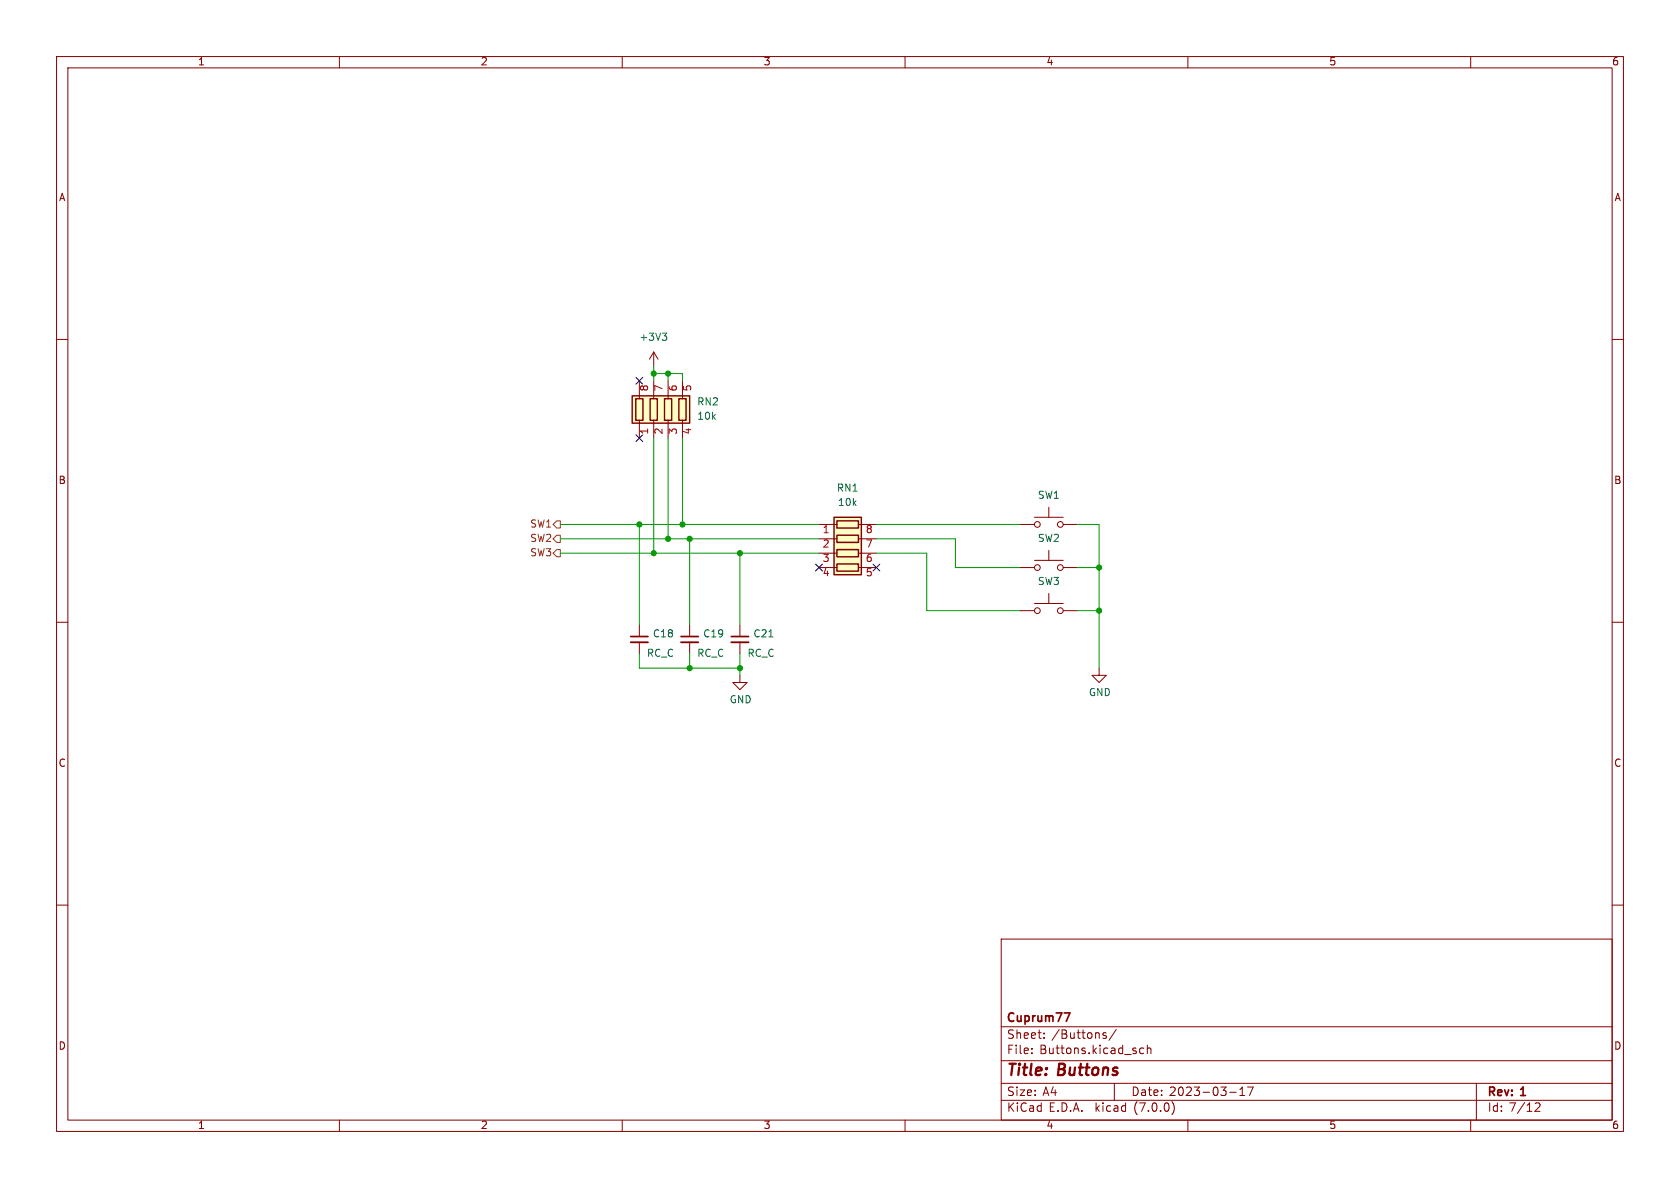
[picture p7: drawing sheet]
(kicad_sch (version 20230121) (generator eeschema)

 (paper "A4")

 (title_block
  (title "Buttons")
  (date "2023-03-17")
  (rev "1")
  (company "Cuprum77"))

 (lib_symbols
  (symbol "Device:C_Small" (pin_numbers hide) (pin_names (offset 0.254) hide) (in_bom yes) (on_board yes)
   (property "Reference" "C" (at 0.254 1.778 0) (effects (font (size 1.27 1.27)) (justify left)))
   (property "Value" "C_Small" (at 0.254 -2.032 0) (effects (font (size 1.27 1.27)) (justify left)))
   (property "Footprint" "" (at 0 0 0) (effects (font (size 1.27 1.27)) hide))
   (property "Datasheet" "~" (at 0 0 0) (effects (font (size 1.27 1.27)) hide))
   (symbol "C_Small_0_1"
    (polyline (pts (xy -1.524 -0.508) (xy 1.524 -0.508)) (stroke (width 0.3302) (type default)) (fill (type none)))
    (polyline (pts (xy -1.524 0.508) (xy 1.524 0.508)) (stroke (width 0.3048) (type default)) (fill (type none))))
   (symbol "C_Small_1_1"
    (pin passive line (at 0 2.54 270) (length 2.032) (name "~" (effects (font (size 1.27 1.27)))) (number "1" (effects (font (size 1.27 1.27)))))
    (pin passive line (at 0 -2.54 90) (length 2.032) (name "~" (effects (font (size 1.27 1.27)))) (number "2" (effects (font (size 1.27 1.27)))))))
  (symbol "Device:R_Pack04" (pin_names (offset 0) hide) (in_bom yes) (on_board yes)
   (property "Reference" "RN" (at -7.62 0 90) (effects (font (size 1.27 1.27))))
   (property "Value" "R_Pack04" (at 5.08 0 90) (effects (font (size 1.27 1.27))))
   (property "Footprint" "" (at 6.985 0 90) (effects (font (size 1.27 1.27)) hide))
   (property "Datasheet" "~" (at 0 0 0) (effects (font (size 1.27 1.27)) hide))
   (symbol "R_Pack04_0_1"
    (rectangle (start -6.35 -2.413) (end 3.81 2.413) (stroke (width 0.254) (type default)) (fill (type background)))
    (rectangle (start -5.715 1.905) (end -4.445 -1.905) (stroke (width 0.254) (type default)) (fill (type none)))
    (rectangle (start -3.175 1.905) (end -1.905 -1.905) (stroke (width 0.254) (type default)) (fill (type none)))
    (rectangle (start -0.635 1.905) (end 0.635 -1.905) (stroke (width 0.254) (type default)) (fill (type none)))
    (polyline (pts (xy -5.08 -2.54) (xy -5.08 -1.905)) (stroke (width 0) (type default)) (fill (type none)))
    (polyline (pts (xy -5.08 1.905) (xy -5.08 2.54)) (stroke (width 0) (type default)) (fill (type none)))
    (polyline (pts (xy -2.54 -2.54) (xy -2.54 -1.905)) (stroke (width 0) (type default)) (fill (type none)))
    (polyline (pts (xy -2.54 1.905) (xy -2.54 2.54)) (stroke (width 0) (type default)) (fill (type none)))
    (polyline (pts (xy 0 -2.54) (xy 0 -1.905)) (stroke (width 0) (type default)) (fill (type none)))
    (polyline (pts (xy 0 1.905) (xy 0 2.54)) (stroke (width 0) (type default)) (fill (type none)))
    (polyline (pts (xy 2.54 -2.54) (xy 2.54 -1.905)) (stroke (width 0) (type default)) (fill (type none)))
    (polyline (pts (xy 2.54 1.905) (xy 2.54 2.54)) (stroke (width 0) (type default)) (fill (type none)))
    (rectangle (start 1.905 1.905) (end 3.175 -1.905) (stroke (width 0.254) (type default)) (fill (type none))))
   (symbol "R_Pack04_1_1"
    (pin passive line (at -5.08 -5.08 90) (length 2.54) (name "R1.1" (effects (font (size 1.27 1.27)))) (number "1" (effects (font (size 1.27 1.27)))))
    (pin passive line (at -2.54 -5.08 90) (length 2.54) (name "R2.1" (effects (font (size 1.27 1.27)))) (number "2" (effects (font (size 1.27 1.27)))))
    (pin passive line (at 0 -5.08 90) (length 2.54) (name "R3.1" (effects (font (size 1.27 1.27)))) (number "3" (effects (font (size 1.27 1.27)))))
    (pin passive line (at 2.54 -5.08 90) (length 2.54) (name "R4.1" (effects (font (size 1.27 1.27)))) (number "4" (effects (font (size 1.27 1.27)))))
    (pin passive line (at 2.54 5.08 270) (length 2.54) (name "R4.2" (effects (font (size 1.27 1.27)))) (number "5" (effects (font (size 1.27 1.27)))))
    (pin passive line (at 0 5.08 270) (length 2.54) (name "R3.2" (effects (font (size 1.27 1.27)))) (number "6" (effects (font (size 1.27 1.27)))))
    (pin passive line (at -2.54 5.08 270) (length 2.54) (name "R2.2" (effects (font (size 1.27 1.27)))) (number "7" (effects (font (size 1.27 1.27)))))
    (pin passive line (at -5.08 5.08 270) (length 2.54) (name "R1.2" (effects (font (size 1.27 1.27)))) (number "8" (effects (font (size 1.27 1.27)))))))
  (symbol "Switch:SW_Push" (pin_numbers hide) (pin_names (offset 1.016) hide) (in_bom yes) (on_board yes)
   (property "Reference" "SW" (at 1.27 2.54 0) (effects (font (size 1.27 1.27)) (justify left)))
   (property "Value" "SW_Push" (at 0 -1.524 0) (effects (font (size 1.27 1.27))))
   (property "Footprint" "" (at 0 5.08 0) (effects (font (size 1.27 1.27)) hide))
   (property "Datasheet" "~" (at 0 5.08 0) (effects (font (size 1.27 1.27)) hide))
   (symbol "SW_Push_0_1"
    (circle (center -2.032 0) (radius 0.508) (stroke (width 0) (type default)) (fill (type none)))
    (polyline (pts (xy 0 1.27) (xy 0 3.048)) (stroke (width 0) (type default)) (fill (type none)))
    (polyline (pts (xy 2.54 1.27) (xy -2.54 1.27)) (stroke (width 0) (type default)) (fill (type none)))
    (circle (center 2.032 0) (radius 0.508) (stroke (width 0) (type default)) (fill (type none)))
    (pin passive line (at -5.08 0 0) (length 2.54) (name "1" (effects (font (size 1.27 1.27)))) (number "1" (effects (font (size 1.27 1.27)))))
    (pin passive line (at 5.08 0 180) (length 2.54) (name "2" (effects (font (size 1.27 1.27)))) (number "2" (effects (font (size 1.27 1.27)))))))
  (symbol "power:+3V3" (power) (pin_names (offset 0)) (in_bom yes) (on_board yes)
   (property "Reference" "#PWR" (at 0 -3.81 0) (effects (font (size 1.27 1.27)) hide))
   (property "Value" "+3V3" (at 0 3.556 0) (effects (font (size 1.27 1.27))))
   (property "Footprint" "" (at 0 0 0) (effects (font (size 1.27 1.27)) hide))
   (property "Datasheet" "" (at 0 0 0) (effects (font (size 1.27 1.27)) hide))
   (symbol "+3V3_0_1"
    (polyline (pts (xy -0.762 1.27) (xy 0 2.54)) (stroke (width 0) (type default)) (fill (type none)))
    (polyline (pts (xy 0 0) (xy 0 2.54)) (stroke (width 0) (type default)) (fill (type none)))
    (polyline (pts (xy 0 2.54) (xy 0.762 1.27)) (stroke (width 0) (type default)) (fill (type none))))
   (symbol "+3V3_1_1"
    (pin power_in line (at 0 0 90) (length 0) hide (name "+3V3" (effects (font (size 1.27 1.27)))) (number "1" (effects (font (size 1.27 1.27)))))))
  (symbol "power:GND" (power) (pin_names (offset 0)) (in_bom yes) (on_board yes)
   (property "Reference" "#PWR" (at 0 -6.35 0) (effects (font (size 1.27 1.27)) hide))
   (property "Value" "GND" (at 0 -3.81 0) (effects (font (size 1.27 1.27))))
   (property "Footprint" "" (at 0 0 0) (effects (font (size 1.27 1.27)) hide))
   (property "Datasheet" "" (at 0 0 0) (effects (font (size 1.27 1.27)) hide))
   (symbol "GND_0_1"
    (polyline (pts (xy 0 0) (xy 0 -1.27) (xy 1.27 -1.27) (xy 0 -2.54) (xy -1.27 -1.27) (xy 0 -1.27)) (stroke (width 0) (type default)) (fill (type none))))
   (symbol "GND_1_1"
    (pin power_in line (at 0 0 270) (length 0) hide (name "GND" (effects (font (size 1.27 1.27)))) (number "1" (effects (font (size 1.27 1.27))))))))

 (junction (at 115.57 66.04) (diameter 0) (color 0 0 0 0))
 (junction (at 130.81 118.11) (diameter 0) (color 0 0 0 0))
 (junction (at 130.81 97.79) (diameter 0) (color 0 0 0 0))
 (junction (at 118.11 66.04) (diameter 0) (color 0 0 0 0))
 (junction (at 113.03 92.71) (diameter 0) (color 0 0 0 0))
 (junction (at 194.31 100.33) (diameter 0) (color 0 0 0 0))
 (junction (at 118.11 95.25) (diameter 0) (color 0 0 0 0))
 (junction (at 121.92 118.11) (diameter 0) (color 0 0 0 0))
 (junction (at 121.92 95.25) (diameter 0) (color 0 0 0 0))
 (junction (at 115.57 97.79) (diameter 0) (color 0 0 0 0))
 (junction (at 194.31 107.95) (diameter 0) (color 0 0 0 0))
 (junction (at 120.65 92.71) (diameter 0) (color 0 0 0 0))

 (no_connect (at 154.94 100.33))
 (no_connect (at 144.78 100.33))
 (no_connect (at 113.03 67.31))
 (no_connect (at 113.03 77.47))

 (wire (pts (xy 130.81 97.79) (xy 130.81 110.49)) (stroke (width 0) (type default)))
 (wire (pts (xy 130.81 115.57) (xy 130.81 118.11)) (stroke (width 0) (type default)))
 (wire (pts (xy 121.92 95.25) (xy 121.92 110.49)) (stroke (width 0) (type default)))
 (wire (pts (xy 154.94 95.25) (xy 168.91 95.25)) (stroke (width 0) (type default)))
 (wire (pts (xy 115.57 64.77) (xy 115.57 66.04)) (stroke (width 0) (type default)))
 (wire (pts (xy 115.57 66.04) (xy 118.11 66.04)) (stroke (width 0) (type default)))
 (wire (pts (xy 118.11 66.04) (xy 120.65 66.04)) (stroke (width 0) (type default)))
 (wire (pts (xy 120.65 77.47) (xy 120.65 92.71)) (stroke (width 0) (type default)))
 (wire (pts (xy 163.83 107.95) (xy 163.83 97.79)) (stroke (width 0) (type default)))
 (wire (pts (xy 118.11 95.25) (xy 121.92 95.25)) (stroke (width 0) (type default)))
 (wire (pts (xy 115.57 66.04) (xy 115.57 67.31)) (stroke (width 0) (type default)))
 (wire (pts (xy 113.03 115.57) (xy 113.03 118.11)) (stroke (width 0) (type default)))
 (wire (pts (xy 121.92 115.57) (xy 121.92 118.11)) (stroke (width 0) (type default)))
 (wire (pts (xy 99.06 97.79) (xy 115.57 97.79)) (stroke (width 0) (type default)))
 (wire (pts (xy 168.91 100.33) (xy 180.34 100.33)) (stroke (width 0) (type default)))
 (wire (pts (xy 113.03 92.71) (xy 113.03 110.49)) (stroke (width 0) (type default)))
 (wire (pts (xy 121.92 95.25) (xy 144.78 95.25)) (stroke (width 0) (type default)))
 (wire (pts (xy 194.31 100.33) (xy 194.31 107.95)) (stroke (width 0) (type default)))
 (wire (pts (xy 154.94 97.79) (xy 163.83 97.79)) (stroke (width 0) (type default)))
 (wire (pts (xy 168.91 100.33) (xy 168.91 95.25)) (stroke (width 0) (type default)))
 (wire (pts (xy 163.83 107.95) (xy 180.34 107.95)) (stroke (width 0) (type default)))
 (wire (pts (xy 115.57 97.79) (xy 130.81 97.79)) (stroke (width 0) (type default)))
 (wire (pts (xy 190.5 107.95) (xy 194.31 107.95)) (stroke (width 0) (type default)))
 (wire (pts (xy 190.5 92.71) (xy 194.31 92.71)) (stroke (width 0) (type default)))
 (wire (pts (xy 120.65 92.71) (xy 144.78 92.71)) (stroke (width 0) (type default)))
 (wire (pts (xy 118.11 66.04) (xy 118.11 67.31)) (stroke (width 0) (type default)))
 (wire (pts (xy 190.5 100.33) (xy 194.31 100.33)) (stroke (width 0) (type default)))
 (wire (pts (xy 194.31 107.95) (xy 194.31 118.11)) (stroke (width 0) (type default)))
 (wire (pts (xy 130.81 118.11) (xy 121.92 118.11)) (stroke (width 0) (type default)))
 (wire (pts (xy 130.81 119.38) (xy 130.81 118.11)) (stroke (width 0) (type default)))
 (wire (pts (xy 113.03 92.71) (xy 120.65 92.71)) (stroke (width 0) (type default)))
 (wire (pts (xy 120.65 66.04) (xy 120.65 67.31)) (stroke (width 0) (type default)))
 (wire (pts (xy 194.31 92.71) (xy 194.31 100.33)) (stroke (width 0) (type default)))
 (wire (pts (xy 118.11 77.47) (xy 118.11 95.25)) (stroke (width 0) (type default)))
 (wire (pts (xy 154.94 92.71) (xy 180.34 92.71)) (stroke (width 0) (type default)))
 (wire (pts (xy 99.06 92.71) (xy 113.03 92.71)) (stroke (width 0) (type default)))
 (wire (pts (xy 115.57 77.47) (xy 115.57 97.79)) (stroke (width 0) (type default)))
 (wire (pts (xy 113.03 118.11) (xy 121.92 118.11)) (stroke (width 0) (type default)))
 (wire (pts (xy 130.81 97.79) (xy 144.78 97.79)) (stroke (width 0) (type default)))
 (wire (pts (xy 99.06 95.25) (xy 118.11 95.25)) (stroke (width 0) (type default)))

 (hierarchical_label "SW3" (shape output) (at 99.06 97.79 180) (fields_autoplaced) (effects (font (size 1.27 1.27)) (justify right)))
 (hierarchical_label "SW1" (shape output) (at 99.06 92.71 180) (fields_autoplaced) (effects (font (size 1.27 1.27)) (justify right)))
 (hierarchical_label "SW2" (shape output) (at 99.06 95.25 180) (fields_autoplaced) (effects (font (size 1.27 1.27)) (justify right)))

 (symbol (lib_id "power:+3V3") (at 115.57 64.77 0) (unit 1) (in_bom yes) (on_board yes) (dnp no) (fields_autoplaced)
  (property "Reference" "#PWR?" (at 115.57 68.58 0) (effects (font (size 1.27 1.27)) hide))
  (property "Value" "+3V3" (at 115.57 59.69 0) (effects (font (size 1.27 1.27))))
  (property "Footprint" "" (at 115.57 64.77 0) (effects (font (size 1.27 1.27)) hide))
  (property "Datasheet" "" (at 115.57 64.77 0) (effects (font (size 1.27 1.27)) hide)) (pin "1")
  (instances (project "USB-PD" (path "" (reference "#PWR?") (unit 1)) (path "" (reference "#PWR020") (unit 1)))))

 (symbol (lib_id "Switch:SW_Push") (at 185.42 107.95 0) (unit 1) (in_bom yes) (on_board yes) (dnp no)
  (property "Reference" "SW?" (at 185.42 102.87 0) (effects (font (size 1.27 1.27))))
  (property "Value" "SW_CONF" (at 185.42 113.03 0) (effects (font (size 1.27 1.27)) hide))
  (property "Footprint" "KiCAD Library:PTS636 SM25J SMTR LFS" (at 185.42 102.87 0) (effects (font (size 1.27 1.27)) hide))
  (property "Datasheet" "~" (at 185.42 102.87 0) (effects (font (size 1.27 1.27)) hide)) (pin "1") (pin "2")
  (instances (project "USB-PD" (path "" (reference "SW?") (unit 1)) (path "" (reference "SW3") (unit 1)))))

 (symbol (lib_id "Switch:SW_Push") (at 185.42 100.33 0) (unit 1) (in_bom yes) (on_board yes) (dnp no)
  (property "Reference" "SW?" (at 185.42 95.25 0) (effects (font (size 1.27 1.27))))
  (property "Value" "SW_DOWN" (at 185.42 105.41 0) (effects (font (size 1.27 1.27)) hide))
  (property "Footprint" "KiCAD Library:PTS636 SM25J SMTR LFS" (at 185.42 95.25 0) (effects (font (size 1.27 1.27)) hide))
  (property "Datasheet" "~" (at 185.42 95.25 0) (effects (font (size 1.27 1.27)) hide)) (pin "1") (pin "2")
  (instances (project "USB-PD" (path "" (reference "SW?") (unit 1)) (path "" (reference "SW2") (unit 1)))))

 (symbol (lib_id "Device:R_Pack04") (at 118.11 72.39 0) (unit 1) (in_bom yes) (on_board yes) (dnp no) (fields_autoplaced)
  (property "Reference" "RN?" (at 123.19 71.1199 0) (effects (font (size 1.27 1.27)) (justify left)))
  (property "Value" "10k" (at 123.19 73.6599 0) (effects (font (size 1.27 1.27)) (justify left)))
  (property "Footprint" "Resistor_SMD:R_Array_Convex_4x0603" (at 125.095 72.39 90) (effects (font (size 1.27 1.27)) hide))
  (property "Datasheet" "~" (at 118.11 72.39 0) (effects (font (size 1.27 1.27)) hide)) (pin "1") (pin "2") (pin "3") (pin "4") (pin "5") (pin "6") (pin "7") (pin "8")
  (instances (project "USB-PD" (path "" (reference "RN?") (unit 1)) (path "" (reference "RN2") (unit 1)))))

 (symbol (lib_id "Device:R_Pack04") (at 149.86 97.79 270) (unit 1) (in_bom yes) (on_board yes) (dnp no) (fields_autoplaced)
  (property "Reference" "RN?" (at 149.86 86.36 90) (effects (font (size 1.27 1.27))))
  (property "Value" "10k" (at 149.86 88.9 90) (effects (font (size 1.27 1.27))))
  (property "Footprint" "Resistor_SMD:R_Array_Convex_4x0603" (at 149.86 104.775 90) (effects (font (size 1.27 1.27)) hide))
  (property "Datasheet" "~" (at 149.86 97.79 0) (effects (font (size 1.27 1.27)) hide)) (pin "1") (pin "2") (pin "3") (pin "4") (pin "5") (pin "6") (pin "7") (pin "8")
  (instances (project "USB-PD" (path "" (reference "RN?") (unit 1)) (path "" (reference "RN1") (unit 1)))))

 (symbol (lib_id "Device:C_Small") (at 113.03 113.03 0) (unit 1) (in_bom yes) (on_board yes) (dnp no)
  (property "Reference" "C?" (at 115.3541 112.1278 0) (effects (font (size 1.27 1.27)) (justify left)))
  (property "Value" "RC_C" (at 114.3 115.57 0) (effects (font (size 1.27 1.27)) (justify left)))
  (property "Footprint" "KiCAD Library:C_0603_1608Metric" (at 113.03 113.03 0) (effects (font (size 1.27 1.27)) hide))
  (property "Datasheet" "~" (at 113.03 113.03 0) (effects (font (size 1.27 1.27)) hide)) (pin "1") (pin "2")
  (instances (project "USB-PD" (path "" (reference "C?") (unit 1)) (path "" (reference "C18") (unit 1)))))

 (symbol (lib_id "Switch:SW_Push") (at 185.42 92.71 0) (unit 1) (in_bom yes) (on_board yes) (dnp no)
  (property "Reference" "SW?" (at 185.42 87.63 0) (effects (font (size 1.27 1.27))))
  (property "Value" "SW_MENU" (at 185.42 87.63 0) (effects (font (size 1.27 1.27)) hide))
  (property "Footprint" "KiCAD Library:PTS636 SM25J SMTR LFS" (at 185.42 87.63 0) (effects (font (size 1.27 1.27)) hide))
  (property "Datasheet" "~" (at 185.42 87.63 0) (effects (font (size 1.27 1.27)) hide)) (pin "1") (pin "2")
  (instances (project "USB-PD" (path "" (reference "SW?") (unit 1)) (path "" (reference "SW1") (unit 1)))))

 (symbol (lib_id "Device:C_Small") (at 121.92 113.03 0) (unit 1) (in_bom yes) (on_board yes) (dnp no)
  (property "Reference" "C?" (at 124.2441 112.1278 0) (effects (font (size 1.27 1.27)) (justify left)))
  (property "Value" "RC_C" (at 123.19 115.57 0) (effects (font (size 1.27 1.27)) (justify left)))
  (property "Footprint" "KiCAD Library:C_0603_1608Metric" (at 121.92 113.03 0) (effects (font (size 1.27 1.27)) hide))
  (property "Datasheet" "~" (at 121.92 113.03 0) (effects (font (size 1.27 1.27)) hide)) (pin "1") (pin "2")
  (instances (project "USB-PD" (path "" (reference "C?") (unit 1)) (path "" (reference "C19") (unit 1)))))

 (symbol (lib_id "power:GND") (at 130.81 119.38 0) (unit 1) (in_bom yes) (on_board yes) (dnp no)
  (property "Reference" "#PWR?" (at 130.81 125.73 0) (effects (font (size 1.27 1.27)) hide))
  (property "Value" "GND" (at 130.937 123.7742 0) (effects (font (size 1.27 1.27))))
  (property "Footprint" "" (at 130.81 119.38 0) (effects (font (size 1.27 1.27)) hide))
  (property "Datasheet" "" (at 130.81 119.38 0) (effects (font (size 1.27 1.27)) hide)) (pin "1")
  (instances (project "USB-PD" (path "" (reference "#PWR?") (unit 1)) (path "" (reference "#PWR018") (unit 1)))))

 (symbol (lib_id "power:GND") (at 194.31 118.11 0) (unit 1) (in_bom yes) (on_board yes) (dnp no)
  (property "Reference" "#PWR?" (at 194.31 124.46 0) (effects (font (size 1.27 1.27)) hide))
  (property "Value" "GND" (at 194.437 122.5042 0) (effects (font (size 1.27 1.27))))
  (property "Footprint" "" (at 194.31 118.11 0) (effects (font (size 1.27 1.27)) hide))
  (property "Datasheet" "" (at 194.31 118.11 0) (effects (font (size 1.27 1.27)) hide)) (pin "1")
  (instances (project "USB-PD" (path "" (reference "#PWR?") (unit 1)) (path "" (reference "#PWR023") (unit 1)))))

 (symbol (lib_id "Device:C_Small") (at 130.81 113.03 0) (unit 1) (in_bom yes) (on_board yes) (dnp no)
  (property "Reference" "C?" (at 133.1341 112.1278 0) (effects (font (size 1.27 1.27)) (justify left)))
  (property "Value" "RC_C" (at 132.08 115.57 0) (effects (font (size 1.27 1.27)) (justify left)))
  (property "Footprint" "KiCAD Library:C_0603_1608Metric" (at 130.81 113.03 0) (effects (font (size 1.27 1.27)) hide))
  (property "Datasheet" "~" (at 130.81 113.03 0) (effects (font (size 1.27 1.27)) hide)) (pin "1") (pin "2")
  (instances (project "USB-PD" (path "" (reference "C?") (unit 1)) (path "" (reference "C21") (unit 1))))))
